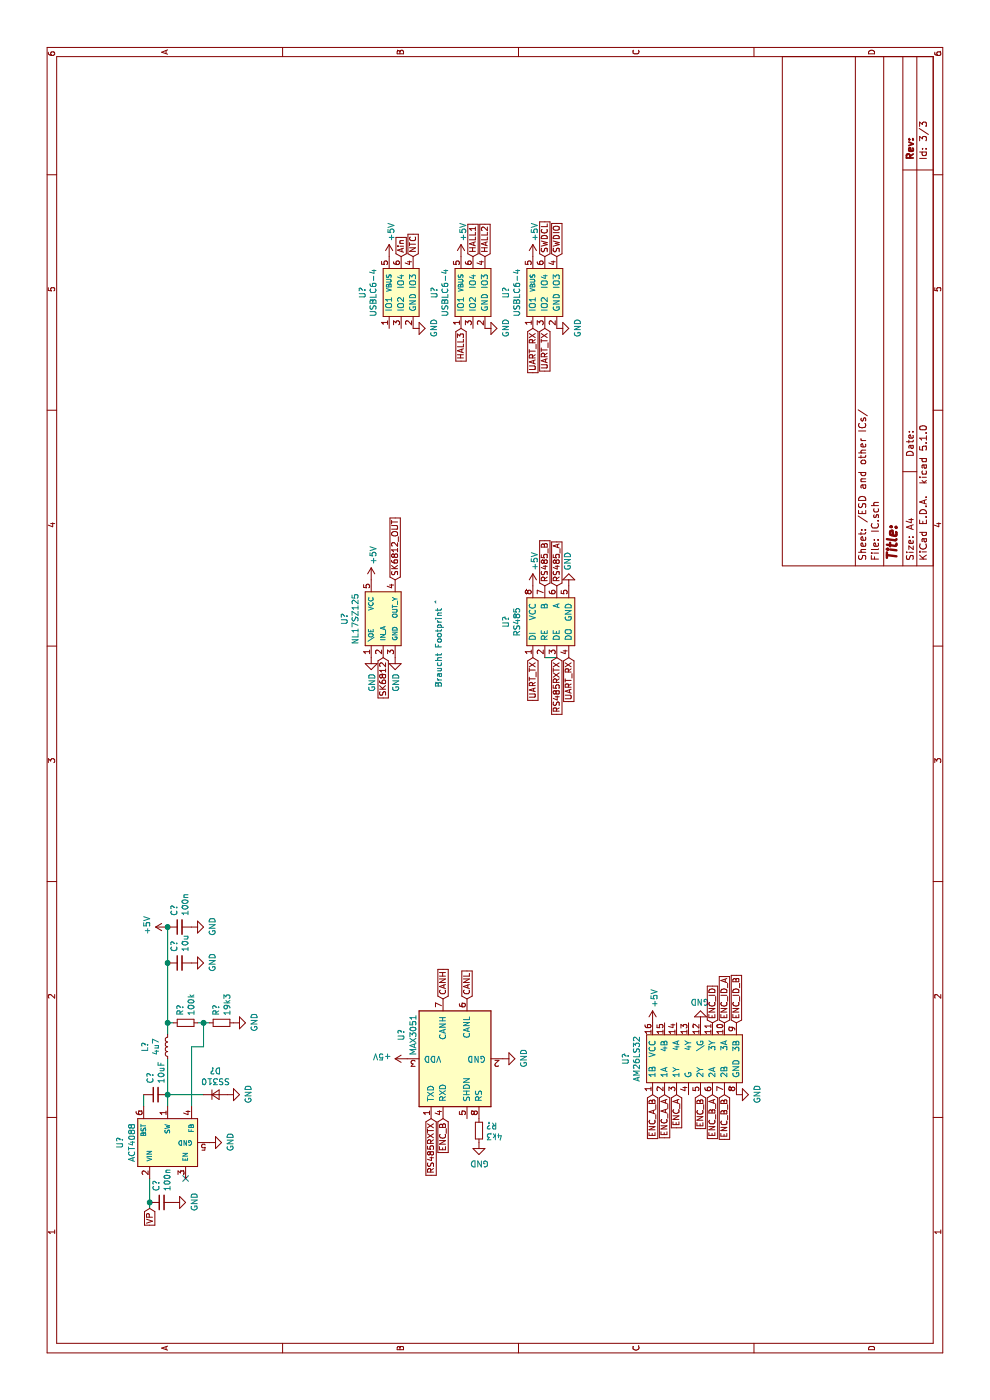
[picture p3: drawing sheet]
EESchema Schematic File Version 4
LIBS:PAC5523-cache
EELAYER 29 0
EELAYER END
$Descr A4 11693 8268
encoding utf-8
Sheet 3 3
Title ""
Date ""
Rev ""
Comp ""
Comment1 ""
Comment2 ""
Comment3 ""
Comment4 ""
$EndDescr
$Comp
L power:+5V #PWR?
U 1 1
P 6850 3100
F 0 "#PWR?" H 6850 2950 50  0001 C CNN
F 1 "+5V" V 6865 3228 50  0000 L CNN
F 2 "" H 6850 3100 50  0001 C CNN
F 3 "" H 6850 3100 50  0001 C CNN
	1    6850 3100
	0    1    1    0   
$EndComp
Connection ~ 3950 1400
$Comp
L power:+5V #PWR?
U 1 1
P 3950 1400
F 0 "#PWR?" H 3950 1250 50  0001 C CNN
F 1 "+5V" H 3965 1573 50  0000 C CNN
F 2 "" H 3950 1400 50  0001 C CNN
F 3 "" H 3950 1400 50  0001 C CNN
	1    3950 1400
	1    0    0    -1  
$EndComp
$Comp
L power:GND #PWR?
U 1 1
P 1650 1450
F 0 "#PWR?" H 1650 1200 50  0001 C CNN
F 1 "GND" H 1655 1277 50  0000 C CNN
F 2 "" H 1650 1450 50  0001 C CNN
F 3 "" H 1650 1450 50  0001 C CNN
	1    1650 1450
	1    0    0    -1  
$EndComp
NoConn ~ 1850 1550
Wire Wire Line
	1650 1250 1850 1250
Connection ~ 1650 1250
Wire Wire Line
	1600 1250 1650 1250
$Comp
L Device:C_Small C?
U 1 1
P 1650 1350
F 0 "C?" H 1742 1396 50  0000 L CNN
F 1 "100n" H 1742 1305 50  0000 L CNN
F 2 "Capacitor_SMD:C_0603_1608Metric" H 1650 1350 50  0001 C CNN
F 3 "~" H 1650 1350 50  0001 C CNN
	1    1650 1350
	1    0    0    -1  
$EndComp
$Comp
L power:GND #PWR?
U 1 1
P 3950 1600
F 0 "#PWR?" H 3950 1350 50  0001 C CNN
F 1 "GND" H 3955 1427 50  0000 C CNN
F 2 "" H 3950 1600 50  0001 C CNN
F 3 "" H 3950 1600 50  0001 C CNN
	1    3950 1600
	1    0    0    -1  
$EndComp
$Comp
L power:GND #PWR?
U 1 1
P 3650 1600
F 0 "#PWR?" H 3650 1350 50  0001 C CNN
F 1 "GND" H 3655 1427 50  0000 C CNN
F 2 "" H 3650 1600 50  0001 C CNN
F 3 "" H 3650 1600 50  0001 C CNN
	1    3650 1600
	1    0    0    -1  
$EndComp
Wire Wire Line
	3650 1400 3150 1400
Connection ~ 3650 1400
Connection ~ 3150 1400
Wire Wire Line
	3950 1400 3650 1400
$Comp
L Device:C_Small C?
U 1 1
P 3650 1500
F 0 "C?" H 3742 1546 50  0000 L CNN
F 1 "10u" H 3742 1455 50  0000 L CNN
F 2 "Capacitor_SMD:C_1206_3216Metric" H 3650 1500 50  0001 C CNN
F 3 "~" H 3650 1500 50  0001 C CNN
	1    3650 1500
	1    0    0    -1  
$EndComp
$Comp
L Device:C_Small C?
U 1 1
P 3950 1500
F 0 "C?" H 4042 1546 50  0000 L CNN
F 1 "100n" H 4042 1455 50  0000 L CNN
F 2 "Capacitor_SMD:C_0603_1608Metric" H 3950 1500 50  0001 C CNN
F 3 "~" H 3950 1500 50  0001 C CNN
	1    3950 1500
	1    0    0    -1  
$EndComp
$Comp
L power:GND #PWR?
U 1 1
P 3150 1950
F 0 "#PWR?" H 3150 1700 50  0001 C CNN
F 1 "GND" H 3155 1777 50  0000 C CNN
F 2 "" H 3150 1950 50  0001 C CNN
F 3 "" H 3150 1950 50  0001 C CNN
	1    3150 1950
	1    0    0    -1  
$EndComp
Wire Wire Line
	3150 1400 3050 1400
Wire Wire Line
	3150 1450 3150 1400
Wire Wire Line
	3150 1700 3150 1650
Connection ~ 3150 1700
Wire Wire Line
	2950 1600 2450 1600
Wire Wire Line
	2950 1700 2950 1600
Wire Wire Line
	3150 1700 2950 1700
Wire Wire Line
	3150 1750 3150 1700
$Comp
L Device:R_Small R?
U 1 1
P 3150 1850
F 0 "R?" H 3209 1896 50  0000 L CNN
F 1 "19k3" H 3209 1805 50  0000 L CNN
F 2 "Resistor_SMD:R_0603_1608Metric" H 3150 1850 50  0001 C CNN
F 3 "~" H 3150 1850 50  0001 C CNN
	1    3150 1850
	1    0    0    -1  
$EndComp
$Comp
L Device:R_Small R?
U 1 1
P 3150 1550
F 0 "R?" H 3209 1596 50  0000 L CNN
F 1 "100k" H 3209 1505 50  0000 L CNN
F 2 "Resistor_SMD:R_0603_1608Metric" H 3150 1550 50  0001 C CNN
F 3 "~" H 3150 1550 50  0001 C CNN
	1    3150 1550
	1    0    0    -1  
$EndComp
Wire Wire Line
	2850 1400 2550 1400
$Comp
L Device:L_Small L?
U 1 1
P 2950 1400
F 0 "L?" V 3135 1400 50  0000 C CNN
F 1 "4u7" V 3044 1400 50  0000 C CNN
F 2 "Inductor_SMD:L_Taiyo-Yuden_MD-4040" H 2950 1400 50  0001 C CNN
F 3 "~" H 2950 1400 50  0001 C CNN
	1    2950 1400
	0    -1   -1   0   
$EndComp
$Comp
L power:GND #PWR?
U 1 1
P 2550 1900
F 0 "#PWR?" H 2550 1650 50  0001 C CNN
F 1 "GND" H 2555 1727 50  0000 C CNN
F 2 "" H 2550 1900 50  0001 C CNN
F 3 "" H 2550 1900 50  0001 C CNN
	1    2550 1900
	1    0    0    -1  
$EndComp
Connection ~ 2550 1400
Wire Wire Line
	2550 1700 2550 1400
Wire Wire Line
	2450 1400 2550 1400
Wire Wire Line
	2550 1200 2450 1200
$Comp
L Device:C_Small C?
U 1 1
P 2550 1300
F 0 "C?" H 2642 1346 50  0000 L CNN
F 1 "10uF" H 2642 1255 50  0000 L CNN
F 2 "Capacitor_SMD:C_0805_2012Metric" H 2550 1300 50  0001 C CNN
F 3 "~" H 2550 1300 50  0001 C CNN
	1    2550 1300
	1    0    0    -1  
$EndComp
$Comp
L Device:D_Small D?
U 1 1
P 2550 1800
F 0 "D?" H 2550 2005 50  0000 C CNN
F 1 "SS310" H 2550 1914 50  0000 C CNN
F 2 "Diode_SMD:D_SMA" V 2550 1800 50  0001 C CNN
F 3 "~" V 2550 1800 50  0001 C CNN
	1    2550 1800
	0    1    1    0   
$EndComp
Text GLabel 1600 1250 0    50   Input ~ 0
VP
$Comp
L power:GND #PWR?
U 1 1
P 2150 1750
F 0 "#PWR?" H 2150 1500 50  0001 C CNN
F 1 "GND" H 2155 1577 50  0000 C CNN
F 2 "" H 2150 1750 50  0001 C CNN
F 3 "" H 2150 1750 50  0001 C CNN
	1    2150 1750
	1    0    0    -1  
$EndComp
$Comp
L otter:ACT4088 U?
U 1 1
P 2150 1400
F 0 "U?" H 2150 1800 50  0000 C CNN
F 1 "ACT4088" H 2150 1700 50  0000 C CNN
F 2 "Package_TO_SOT_SMD:SOT-23-6" H 2150 1600 50  0001 C CNN
F 3 "https://lcsc.com/product-detail/DC-DC-Converters_ACTIVE-SEMI_ACT4088US-T_ACT4088US-T_C11135.html" H 2150 1600 50  0001 C CNN
	1    2150 1400
	1    0    0    -1  
$EndComp
Text Notes 5950 3700 0    50   ~ 0
Braucht Footprint ^
Text GLabel 6850 3300 2    50   Input ~ 0
SK6812_OUT
Text GLabel 6200 3200 0    50   Input ~ 0
SK6812
$Comp
L power:GND #PWR?
U 1 1
P 6200 3100
F 0 "#PWR?" H 6200 2850 50  0001 C CNN
F 1 "GND" V 6205 2972 50  0000 R CNN
F 2 "" H 6200 3100 50  0001 C CNN
F 3 "" H 6200 3100 50  0001 C CNN
	1    6200 3100
	0    1    1    0   
$EndComp
$Comp
L power:GND #PWR?
U 1 1
P 6200 3300
F 0 "#PWR?" H 6200 3050 50  0001 C CNN
F 1 "GND" V 6205 3172 50  0000 R CNN
F 2 "" H 6200 3300 50  0001 C CNN
F 3 "" H 6200 3300 50  0001 C CNN
	1    6200 3300
	0    1    1    0   
$EndComp
$Comp
L otter:NL17SZ125 U?
U 1 1
P 6500 3200
F 0 "U?" H 6525 3525 50  0000 C CNN
F 1 "NL17SZ125" H 6525 3434 50  0000 C CNN
F 2 "" H 6500 3400 50  0001 C CNN
F 3 "https://lcsc.com/product-detail/Logic-ICs_ON-Semicon_NL17SZ125DFT2G_ON-Semicon-ON-NL17SZ125DFT2G_C97774.html" H 6500 3400 50  0001 C CNN
	1    6500 3200
	1    0    0    -1  
$EndComp
Text GLabel 3350 3900 2    50   Input ~ 0
CANL
Text GLabel 3350 3700 2    50   Input ~ 0
CANH
$Comp
L Interface_UART:MAX3051 U?
U 1 1
P 2850 3800
F 0 "U?" H 3050 4250 50  0000 C CNN
F 1 "MAX3051" H 3050 4150 50  0000 C CNN
F 2 "Package_SO:SOIC-8_3.9x4.9mm_P1.27mm" H 2850 3800 50  0001 C CIN
F 3 "http://datasheets.maximintegrated.com/en/ds/MAX3051.pdf" H 2850 3800 50  0001 C CNN
	1    2850 3800
	1    0    0    -1  
$EndComp
$Comp
L power:GND #PWR?
U 1 1
P 2150 4000
F 0 "#PWR?" H 2150 3750 50  0001 C CNN
F 1 "GND" H 2155 3827 50  0000 C CNN
F 2 "" H 2150 4000 50  0001 C CNN
F 3 "" H 2150 4000 50  0001 C CNN
	1    2150 4000
	0    1    1    0   
$EndComp
$Comp
L Device:R_Small R?
U 1 1
P 2250 4000
F 0 "R?" H 2309 4046 50  0000 L CNN
F 1 "4k3" H 2309 3955 50  0000 L CNN
F 2 "Resistor_SMD:R_0603_1608Metric" H 2250 4000 50  0001 C CNN
F 3 "~" H 2250 4000 50  0001 C CNN
	1    2250 4000
	0    1    1    0   
$EndComp
Text GLabel 2350 3600 0    50   Input ~ 0
RS485RXTX
Text GLabel 2350 3700 0    50   Input ~ 0
ENC_B
$Comp
L power:GND #PWR?
U 1 1
P 2850 4200
F 0 "#PWR?" H 2850 3950 50  0001 C CNN
F 1 "GND" H 2855 4027 50  0000 C CNN
F 2 "" H 2850 4200 50  0001 C CNN
F 3 "" H 2850 4200 50  0001 C CNN
	1    2850 4200
	1    0    0    -1  
$EndComp
$Comp
L otter:USBLC6-4 U?
U 1 1
P 9250 3350
F 0 "U?" H 9250 3675 50  0000 C CNN
F 1 "USBLC6-4" H 9250 3584 50  0000 C CNN
F 2 "Package_TO_SOT_SMD:SOT-23-6" H 9250 3350 50  0001 C CNN
F 3 "" H 9250 3350 50  0001 C CNN
	1    9250 3350
	1    0    0    -1  
$EndComp
$Comp
L otter:USBLC6-4 U?
U 1 1
P 9250 4550
F 0 "U?" H 9250 4875 50  0000 C CNN
F 1 "USBLC6-4" H 9250 4784 50  0000 C CNN
F 2 "Package_TO_SOT_SMD:SOT-23-6" H 9250 4550 50  0001 C CNN
F 3 "" H 9250 4550 50  0001 C CNN
	1    9250 4550
	1    0    0    -1  
$EndComp
$Comp
L otter:USBLC6-4 U?
U 1 1
P 9250 3950
F 0 "U?" H 9250 4275 50  0000 C CNN
F 1 "USBLC6-4" H 9250 4184 50  0000 C CNN
F 2 "Package_TO_SOT_SMD:SOT-23-6" H 9250 3950 50  0001 C CNN
F 3 "" H 9250 3950 50  0001 C CNN
	1    9250 3950
	1    0    0    -1  
$EndComp
$Comp
L power:GND #PWR?
U 1 1
P 3150 5850
F 0 "#PWR?" H 3150 5600 50  0001 C CNN
F 1 "GND" H 3155 5677 50  0000 C CNN
F 2 "" H 3150 5850 50  0001 C CNN
F 3 "" H 3150 5850 50  0001 C CNN
	1    3150 5850
	0    -1   -1   0   
$EndComp
Text GLabel 3150 6150 2    50   Input ~ 0
ENC_ID_B
Text GLabel 3150 6050 2    50   Input ~ 0
ENC_ID_A
Text GLabel 2550 6050 0    50   Input ~ 0
ENC_B_B
Text GLabel 2550 5950 0    50   Input ~ 0
ENC_B_A
Text GLabel 2550 5550 0    50   Input ~ 0
ENC_A_A
Text GLabel 2550 5450 0    50   Input ~ 0
ENC_A_B
$Comp
L power:GND #PWR?
U 1 1
P 2550 6150
F 0 "#PWR?" H 2550 5900 50  0001 C CNN
F 1 "GND" H 2555 5977 50  0000 C CNN
F 2 "" H 2550 6150 50  0001 C CNN
F 3 "" H 2550 6150 50  0001 C CNN
	1    2550 6150
	1    0    0    -1  
$EndComp
$Comp
L otter:AM26LS32 U?
U 1 1
P 2850 5800
F 0 "U?" H 2850 6375 50  0000 C CNN
F 1 "AM26LS32" H 2850 6284 50  0000 C CNN
F 2 "Package_SO:SOIC-16W_5.3x10.2mm_P1.27mm" H 2850 6350 50  0001 C CNN
F 3 "https://lcsc.com/product-detail/Driver-ICs_TI_AM26C32IDR_AM26C32IDR_C36693.html" H 2850 6350 50  0001 C CNN
	1    2850 5800
	1    0    0    -1  
$EndComp
Text GLabel 2550 5850 0    50   Input ~ 0
ENC_B
Text GLabel 2550 5650 0    50   Input ~ 0
ENC_A
Text GLabel 3150 5950 2    50   Input ~ 0
ENC_ID
$Comp
L power:GND #PWR?
U 1 1
P 6800 4750
F 0 "#PWR?" H 6800 4500 50  0001 C CNN
F 1 "GND" V 6805 4622 50  0000 R CNN
F 2 "" H 6800 4750 50  0001 C CNN
F 3 "" H 6800 4750 50  0001 C CNN
	1    6800 4750
	0    -1   -1   0   
$EndComp
Text GLabel 6800 4550 2    50   Input ~ 0
RS485_B
Text GLabel 6800 4650 2    50   Input ~ 0
RS485_A
Text GLabel 6200 4650 0    50   Input ~ 0
RS485RXTX
Wire Wire Line
	6200 4550 6200 4650
Text GLabel 6200 4750 0    50   Input ~ 0
UART_RX
Text GLabel 6200 4450 0    50   Input ~ 0
UART_TX
$Comp
L otter:RS485 U?
U 1 1
P 6500 4600
F 0 "U?" H 6500 4975 50  0000 C CNN
F 1 "RS485" H 6500 4884 50  0000 C CNN
F 2 "Package_SO:SOIC-8_3.9x4.9mm_P1.27mm" H 6500 4850 50  0001 C CNN
F 3 "" H 6500 4850 50  0001 C CNN
	1    6500 4600
	1    0    0    -1  
$EndComp
Text GLabel 9550 4550 2    50   Input ~ 0
SWDCL
Text GLabel 9550 4650 2    50   Input ~ 0
SWDIO
Text GLabel 9550 3450 2    50   Input ~ 0
NTC
Text GLabel 9550 3350 2    50   Input ~ 0
Ain
$Comp
L power:GND #PWR?
U 1 1
P 8950 3450
F 0 "#PWR?" H 8950 3200 50  0001 C CNN
F 1 "GND" H 8955 3277 50  0000 C CNN
F 2 "" H 8950 3450 50  0001 C CNN
F 3 "" H 8950 3450 50  0001 C CNN
	1    8950 3450
	1    0    0    -1  
$EndComp
Text GLabel 8950 4450 0    50   Input ~ 0
UART_RX
Text GLabel 8950 4550 0    50   Input ~ 0
UART_TX
$Comp
L power:GND #PWR?
U 1 1
P 8950 4650
F 0 "#PWR?" H 8950 4400 50  0001 C CNN
F 1 "GND" H 8955 4477 50  0000 C CNN
F 2 "" H 8950 4650 50  0001 C CNN
F 3 "" H 8950 4650 50  0001 C CNN
	1    8950 4650
	1    0    0    -1  
$EndComp
$Comp
L power:GND #PWR?
U 1 1
P 8950 4050
F 0 "#PWR?" H 8950 3800 50  0001 C CNN
F 1 "GND" H 8955 3877 50  0000 C CNN
F 2 "" H 8950 4050 50  0001 C CNN
F 3 "" H 8950 4050 50  0001 C CNN
	1    8950 4050
	1    0    0    -1  
$EndComp
Text GLabel 8950 3850 0    50   Input ~ 0
HALL3
Text GLabel 9550 4050 2    50   Input ~ 0
HALL2
Text GLabel 9550 3950 2    50   Input ~ 0
HALL1
$Comp
L power:+5V #PWR?
U 1 1
P 3150 5450
F 0 "#PWR?" H 3150 5300 50  0001 C CNN
F 1 "+5V" V 3165 5578 50  0000 L CNN
F 2 "" H 3150 5450 50  0001 C CNN
F 3 "" H 3150 5450 50  0001 C CNN
	1    3150 5450
	0    1    1    0   
$EndComp
$Comp
L power:+5V #PWR?
U 1 1
P 2850 3400
F 0 "#PWR?" H 2850 3250 50  0001 C CNN
F 1 "+5V" V 2865 3528 50  0000 L CNN
F 2 "" H 2850 3400 50  0001 C CNN
F 3 "" H 2850 3400 50  0001 C CNN
	1    2850 3400
	1    0    0    -1  
$EndComp
$Comp
L power:+5V #PWR?
U 1 1
P 6800 4450
F 0 "#PWR?" H 6800 4300 50  0001 C CNN
F 1 "+5V" V 6815 4578 50  0000 L CNN
F 2 "" H 6800 4450 50  0001 C CNN
F 3 "" H 6800 4450 50  0001 C CNN
	1    6800 4450
	0    1    1    0   
$EndComp
$Comp
L power:+5V #PWR?
U 1 1
P 9550 3850
F 0 "#PWR?" H 9550 3700 50  0001 C CNN
F 1 "+5V" V 9565 3978 50  0000 L CNN
F 2 "" H 9550 3850 50  0001 C CNN
F 3 "" H 9550 3850 50  0001 C CNN
	1    9550 3850
	0    1    1    0   
$EndComp
$Comp
L power:+5V #PWR?
U 1 1
P 9550 4450
F 0 "#PWR?" H 9550 4300 50  0001 C CNN
F 1 "+5V" V 9565 4578 50  0000 L CNN
F 2 "" H 9550 4450 50  0001 C CNN
F 3 "" H 9550 4450 50  0001 C CNN
	1    9550 4450
	0    1    1    0   
$EndComp
$Comp
L power:+5V #PWR?
U 1 1
P 9550 3250
F 0 "#PWR?" H 9550 3100 50  0001 C CNN
F 1 "+5V" V 9565 3378 50  0000 L CNN
F 2 "" H 9550 3250 50  0001 C CNN
F 3 "" H 9550 3250 50  0001 C CNN
	1    9550 3250
	0    1    1    0   
$EndComp
$EndSCHEMATC
